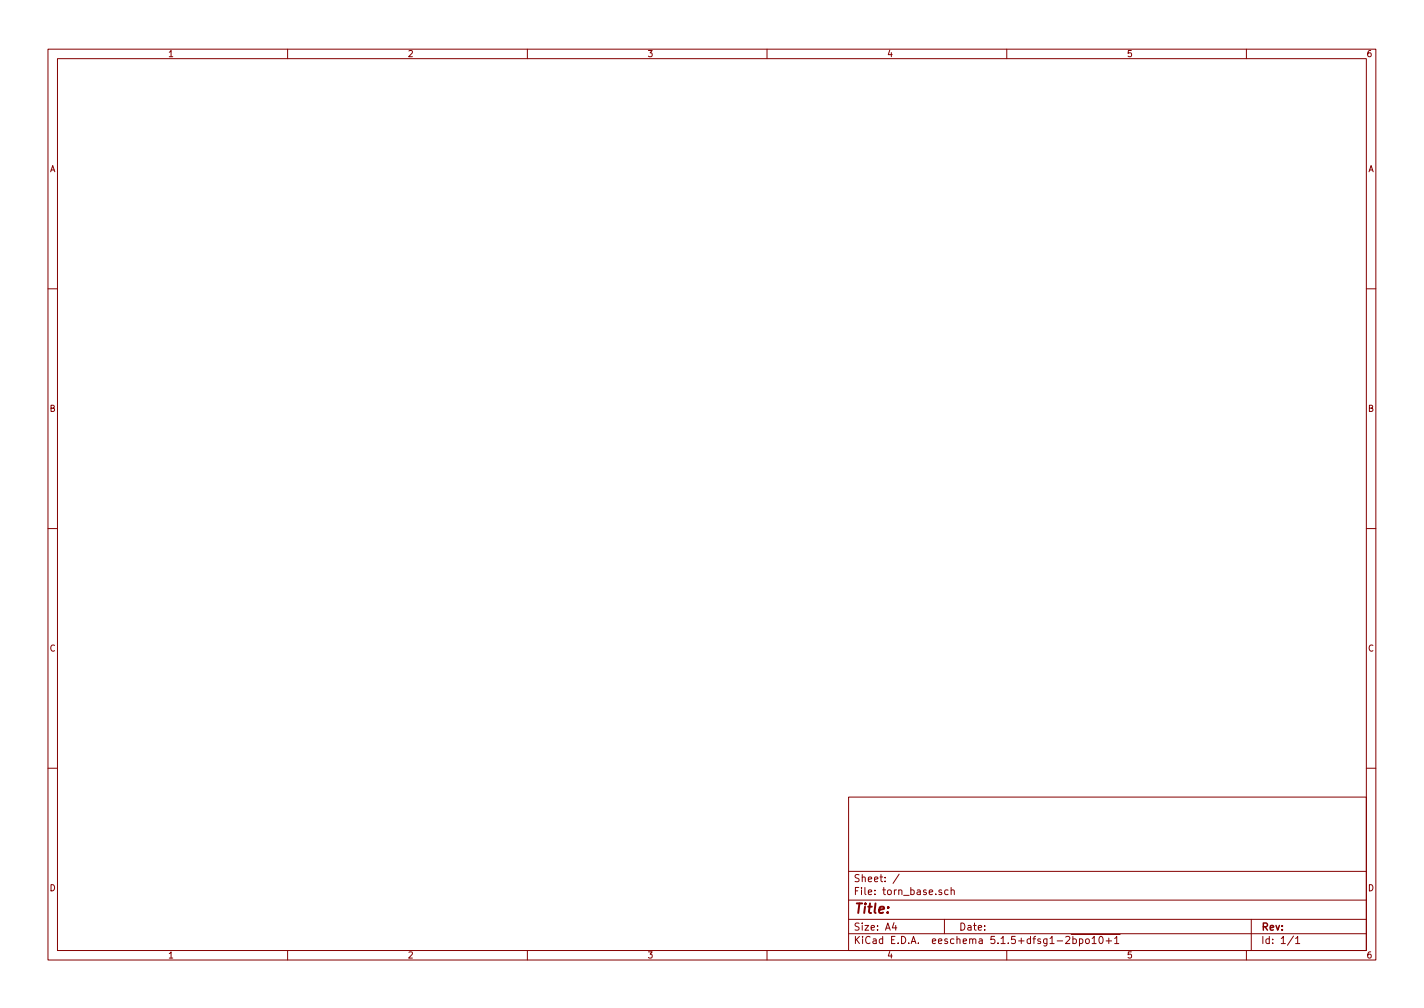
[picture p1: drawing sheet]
<svg xmlns="http://www.w3.org/2000/svg" width="297mm" height="210mm" viewBox="0 0 297 210" stroke-linecap="round" stroke-linejoin="round" font-family="sans-serif">
<g fill="none" stroke="#840000" stroke-width=".21">
<path d="M10 10.3h277v189.9h-277zM12 12.2h273v186.1h-273zM60 10.3v1.9M110 10.3v1.9M160 10.3v1.9M210 10.3v1.9M260 10.3v1.9M10 60.2h2M285 60.2h2M10 110.3h2M285 110.3h2M10 160.2h2"/>
<path d="M177 166.3h108v32h-108zM285 160.2h2M60 198.3v1.9M110 198.3v1.9M160 198.3v1.9M177 194.8h108M177 191.8h108M177 187.8h108M177 181.8h108M186.5 192.5l-.4 1h1M186.8 193v1M187.6 182.3l-1.3 2"/>
<path d="M196.4 185.7l-.3-.1-.3 .2 .1 .2 .5 .2v.3h-.6M197 191.8v3M197.8 185.7l-.5-.1-.2 .3 .1 .6h.6M198.4 185.7l.2-.1 .4 .1 .1 .9M198.4 185.1v1.5M210 198.3v1.9M222.3 195.5l.6-.2 .3 .5-1 1h1M223.4 194.9h10.3M223.8 195.9l.4-.1 .3 .3v.6l-.3 .1-.4-.1M223.8 195.3v1.5M225.2 195.9l.4-.1 .3 .3-.1 .6-.2 .1-.4-.1M225.2 195.8v1.5"/>
<path d="M226.5 196l.2-.2 .5 .2v.5l-.1 .2-.4 .1-.2-.1zM227.8 195.8l.4-.5v1.5M227.8 196.8h.9M229.4 195.4l.2-.1a.8 .8 0 0 1 .5 .8 .8 .8 0 0 1-.5 .7 1 1 0 0 1-.2-1.4zM230.7 196.3h1.2M231.3 195.7v1.1M232.5 195.8l.4-.5v1.5M232.5 196.8h.9M260 198.3v1.9M261 191.8v6.5M269.8 195.2l-1.2 2M270.3 195.8l.4-.5v1.5"/>
<path d="M270.3 196.8h.8"/>
</g>
<text font-size="2.8" fill="#840000" x="178" y="190.5">Title:</text>
<g font-size="2.1" fill="#840000">
<text x="178" y="184">Sheet: /</text>
<text x="178" y="186.7">File: torn_base.sch</text>
<text x="178" y="196.9">KiCad E.D.A. eeschema 5.1.5+dfsg1-2bpo10+1</text>
<text x="178" y="194.1">Size: A4</text>
<text x="200" y="194.1">Date:</text>
<text x="263" y="194.1">Rev:</text>
<text x="263" y="196.9">Id: 1/1</text>
</g>
<g font-size="1.8" fill="#840000">
<text x="35" y="11.9">1</text>
<text x="85" y="11.9">2</text>
<text x="135" y="11.9">3</text>
<text x="185" y="11.9">4</text>
<text x="235" y="11.9">5</text>
<text x="285" y="11.9">6</text>
<text x="10.4" y="35.9">A</text>
<text x="285.4" y="35.9">A</text>
<text x="10.4" y="85.9">B</text>
<text x="285.4" y="85.9">B</text>
<text x="10.4" y="135.9">C</text>
<text x="285.4" y="135.9">C</text>
<text x="10.4" y="185.9">D</text>
<text x="285.4" y="185.9">D</text>
<text x="35" y="199.9">1</text>
<text x="85" y="199.9">2</text>
<text x="135" y="199.9">3</text>
<text x="185" y="199.9">4</text>
<text x="235" y="199.9">5</text>
<text x="285" y="199.9">6</text>
</g>
</svg>
